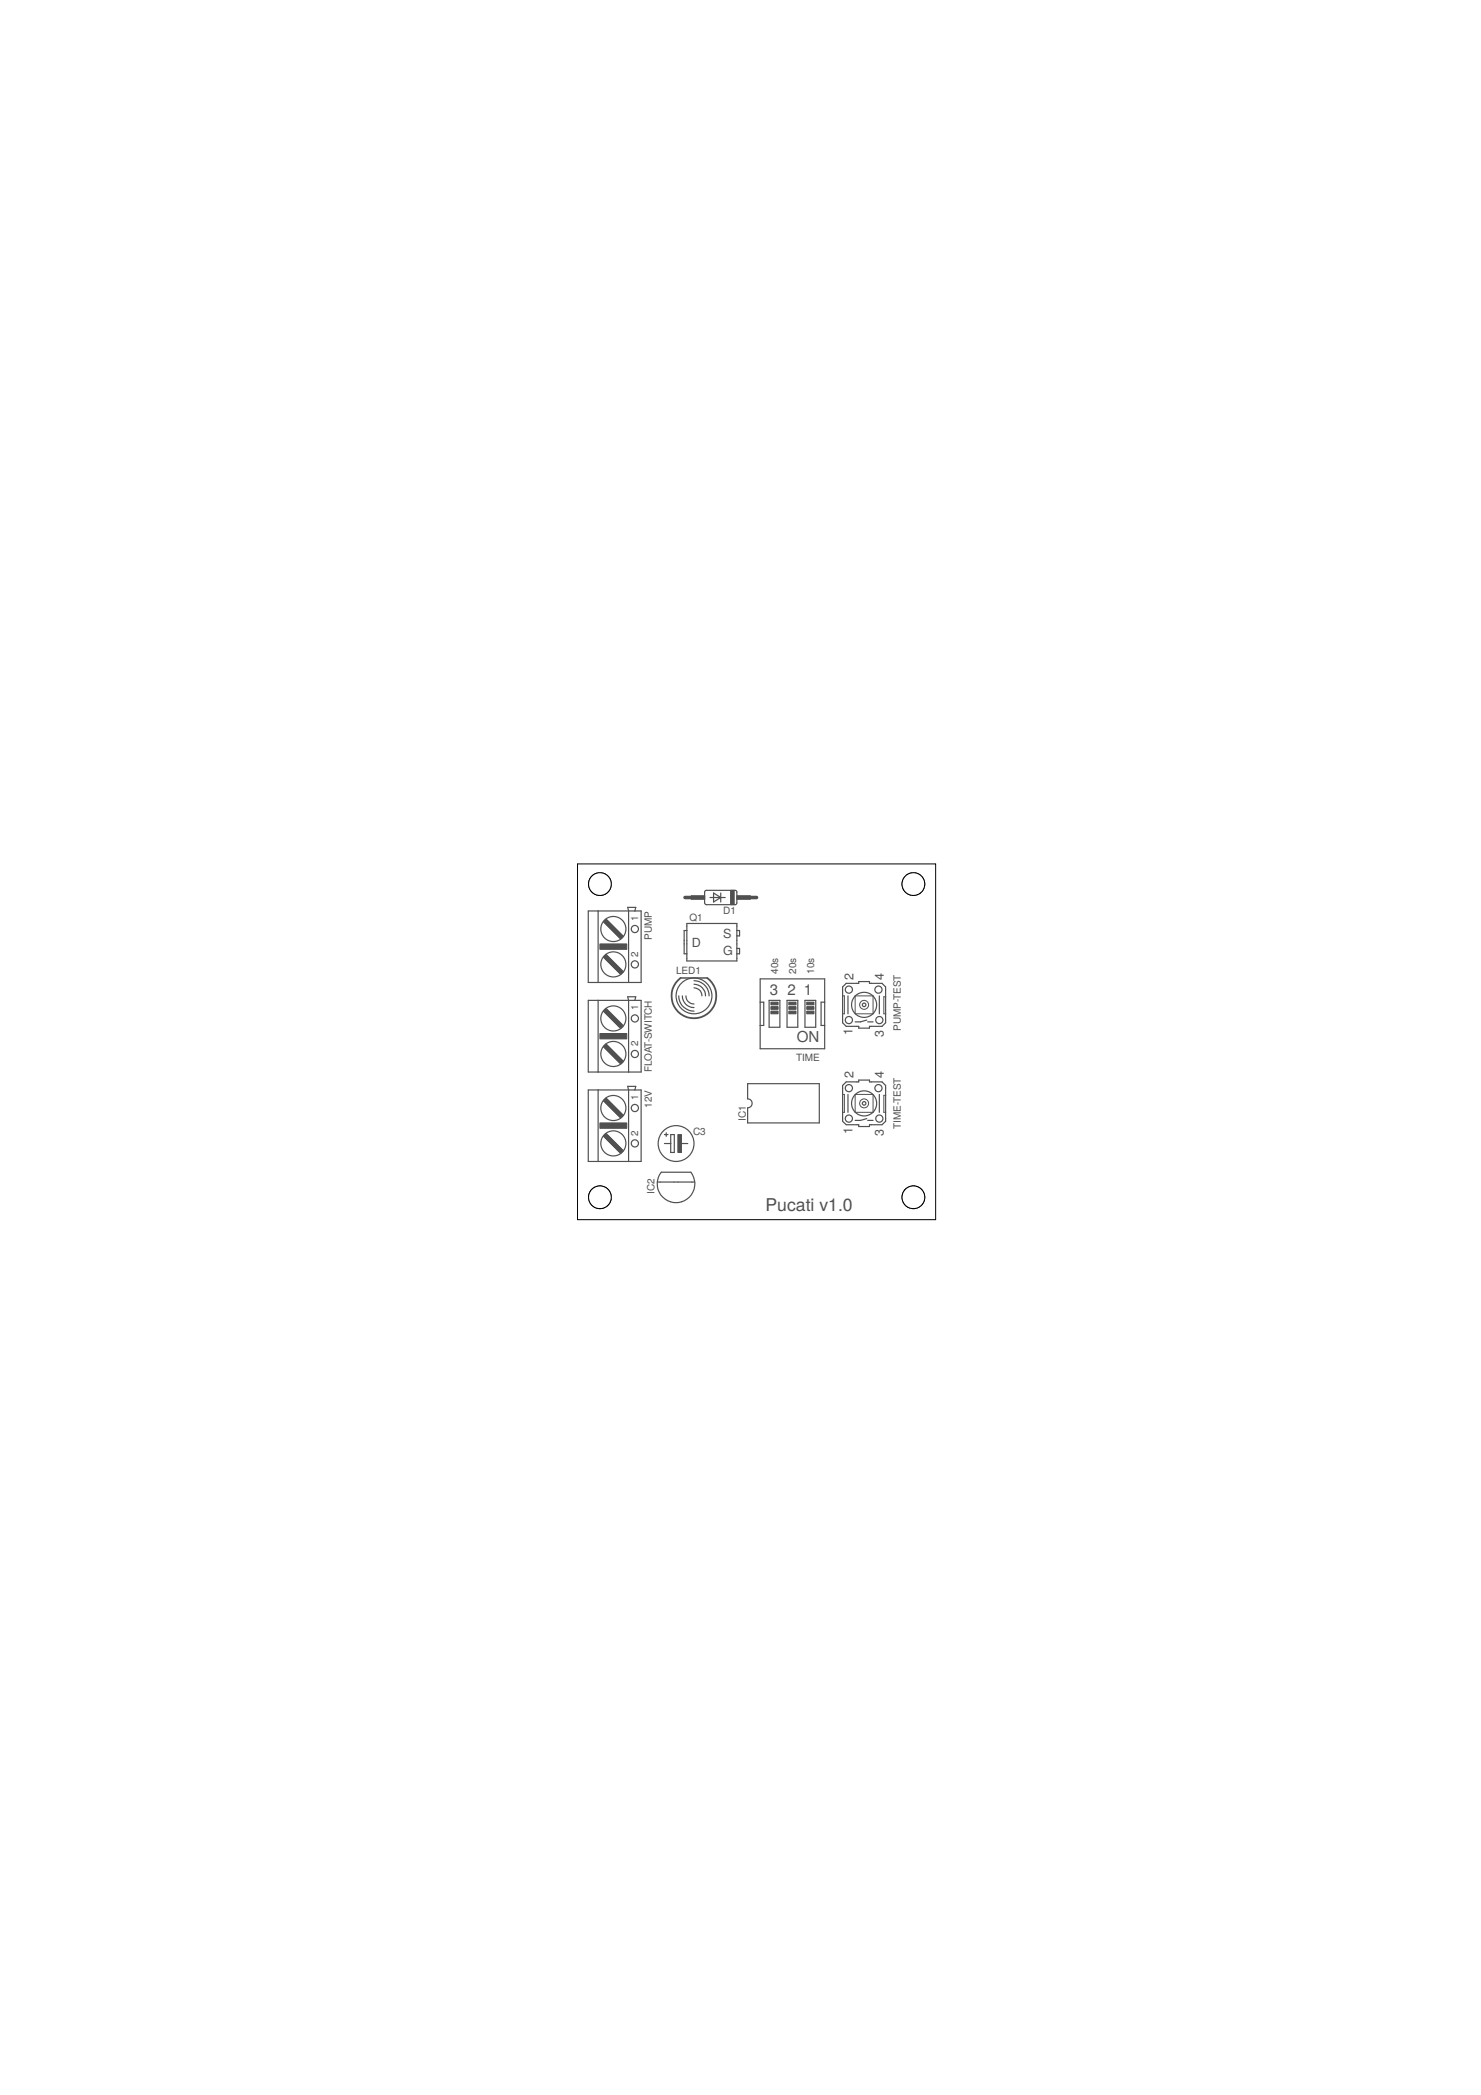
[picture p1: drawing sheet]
<svg xmlns="http://www.w3.org/2000/svg" width="210mm" height="297mm" viewBox="0 0 210 297" stroke-linecap="round" stroke-linejoin="round" font-family="sans-serif">
<g fill="none" stroke="#505050" stroke-width=".17">
<path d="M83.4 129.2h7.5v10.1h-7.5zM84.8 129.2v10.1M85.9 135.3l2.4 2.5-.4 .3-2.4-2.4zM85.9 130.3l2.4 2.4-.4 .4-2.4-2.4zM90 129.2l.1-.5h-1.1l.1 .5v10.1M97.3 130.9h7.1v5.3h-7.1zM97.3 131.9h-.3v3.3h.3M98.4 139.6a1.63 1.63 0 0 1 1.6 1.6M98.4 139a2.15 2.15 0 0 1 2.1 2.2M99.9 126.3h4.4l.1 .2v1.6l-.2 .2-4.2-.1-.1-.2v-1.5zM100.6 127.3h2.2M101.1 126.6l1.1 .7-1.1 .6z"/>
<path d="M102.2 126.6v1.3M104.4 131.9h.4v.8h-.4M104.4 134.5h.4v.7h-.4M107.7 138.8h9.2v9.9h-9.2zM119.4 139.9l.5-.5h1.8v-.2h1.5v.2h1.8l.5 .5v5.1l-.5 .5h-1.8v.3h-1.5v-.3h-1.8l-.5-.5zM83.4 141.8h7.5v10.2h-7.5zM83.4 154.5h7.5v10.2h-7.5zM84.8 141.8v10.2M84.8 154.5v10.2M85.9 155.7l2.4 2.4-.4 .4-2.4-2.4zM85.9 148l2.4 2.5-.4 .3-2.4-2.4zM85.9 143l2.4 2.4-.4 .4-2.4-2.4z"/>
<path d="M90 154.5l.1-.5h-1.1l.1 .5v10.2M90 141.8l.1-.5h-1.1l.1 .5v10.2M96.2 141.2a2.11 2.11 0 0 0 2.2 2.2M96.7 141.2a1.63 1.63 0 0 0 1.7 1.7M97.2 141.2a1.1 1.1 0 0 0 1.2 1.1M98.4 140.1h.2a1.07 1.07 0 0 1 .9 1.1M106 153.6h10.1v5.6h-10.1v-2.1a.63 .63 0 0 0 .6-.7 .63 .63 0 0 0-.6-.6zM107.7 142.1h.5v3.3h-.5M109 141.8h1.5v3.8h-1.5zM111.5 141.8h1.6v3.8h-1.6zM114.1 141.8h1.5v3.8h-1.5zM116.9 142.1h-.5v3.3h.5"/>
<path d="M119.4 153.9l.5-.5h1.8v-.3h1.5v.3h1.8l.5 .5v5.1l-.5 .5h-1.8v.2h-1.5v-.2h-1.8l-.5-.5zM120.2 141.2v2.5M120.2 155.2v2.5M122.9 144.6l-.9 .3h-.8M122.9 158.6l-.9 .3h-.8M123 144.9h.7M123 158.9h.7M124.6 141.2v2.5M124.6 155.2v2.5M85.9 160.7l2.4 2.4-.4 .4-2.4-2.4zM93.2 167.6h5.3M93.7 166.2h4.2a2.67 2.67 0 0 1-.3 3.6 2.67 2.67 0 0 1-3.6 0 2.67 2.67 0 0 1-.3-3.6z"/>
<path d="M94.2 160.9h.5M94.2 162.1h.9M94.4 160.6v.5M95.1 160.9h.5v2.5h-.5zM96.5 162.1h1"/>
<circle cx="86.9" cy="136.7" r="1.78"/>
<circle cx="86.9" cy="131.7" r="1.78"/>
<circle cx="90" cy="131.7" r=".51"/>
<circle cx="90" cy="136.7" r=".51"/>
<circle cx="86.9" cy="149.4" r="1.78"/>
<circle cx="86.9" cy="144.4" r="1.78"/>
<circle cx="86.9" cy="157.1" r="1.78"/>
<circle cx="90" cy="157.1" r=".51"/>
<circle cx="90" cy="149.4" r=".51"/>
<circle cx="90" cy="144.4" r=".51"/>
<circle cx="98.4" cy="141.2" r="2.54"/>
<circle cx="120.3" cy="144.6" r=".51"/>
<circle cx="120.3" cy="154.3" r=".51"/>
<circle cx="120.3" cy="140.3" r=".51"/>
<circle cx="120.3" cy="158.6" r=".51"/>
<circle cx="122.5" cy="156.4" r="1.78"/>
<circle cx="122.5" cy="142.5" r="1.78"/>
<circle cx="122.5" cy="142.5" r=".25"/>
<circle cx="122.5" cy="156.4" r=".25"/>
<circle cx="124.5" cy="154.3" r=".51"/>
<circle cx="124.5" cy="140.3" r=".51"/>
<circle cx="124.6" cy="144.6" r=".51"/>
<circle cx="124.6" cy="158.6" r=".51"/>
<circle cx="86.9" cy="162.1" r="1.78"/>
<circle cx="90" cy="162.1" r=".51"/>
<circle cx="95.8" cy="162.1" r="2.54"/>
</g>
<g fill="#505050" stroke="#505050" stroke-width=".14">
<path d="M103.5 126.2h.6v2.1h-.6z"/>
<path d="M98 127h1.9v.5h-1.9z"/>
<path d="M104.4 127h1.9v.5h-1.9z"/>
<path d="M109.3 143.4h1v.3h-1z"/>
<path d="M109.3 142.7h1v.4h-1z"/>
<path d="M109.3 142.1h1v.4h-1z"/>
<path d="M111.8 143.4h1v.3h-1z"/>
<path d="M111.8 142.7h1v.4h-1z"/>
<path d="M111.8 142.1h1v.4h-1z"/>
<path d="M114.3 143.4h1.1v.3h-1.1z"/>
<path d="M114.3 142.7h1.1v.4h-1.1z"/>
<path d="M114.3 142.1h1.1v.4h-1.1z"/>
<path d="M85 159.2h3.8v.8h-3.8z"/>
<path d="M85 146.5h3.8v.8h-3.8z"/>
<path d="M85 133.8h3.8v.8h-3.8z"/>
<path d="M96.1 160.9h.5v2.5h-.5z"/>
</g>
<path d="M96.5 138.7h3.7" fill="none" stroke="#505050" stroke-width=".21"/>
<path d="M96.5 138.7a3.2 3.2 0 0 0-.5 4.6 3.2 3.2 0 0 0 4.7 0 3.2 3.2 0 0 0-.5-4.6" fill="none" stroke="#505050" stroke-width=".25"/>
<g fill="none" stroke="#505050" stroke-width=".14">
<path d="M119.4 141.2h.3v2.5h-.3M119.4 155.2h.3v2.5h-.3M121.2 141.2h2.5v2.5h-2.5zM121.2 155.2h2.5v2.5h-2.5zM125.5 141.3h-.2v2.4h.2M125.5 155.3h-.2v2.4h.2"/>
<circle cx="122.5" cy="142.5" r=".64"/>
<circle cx="122.5" cy="156.4" r=".64"/>
</g>
<path d="M97.1 127.3h.9M106.3 127.3h.9" fill="none" stroke="#505050" stroke-width=".51"/>
<path d="M85.9 135.7l2 2.1M85.9 130.7l2 2M85.9 156.1l2 2M85.9 148.4l2 2.1M85.9 143.4l2 2M85.9 161.1l2 2" fill="none" stroke="#505050" stroke-width=".61"/>
<g fill="none" stroke="#000" stroke-width=".14">
<path d="M81.9 122.5h50.7v50.4h-50.7z"/>
<circle cx="85" cy="125.3" r="1.61"/>
</g>
<circle cx="85" cy="125.3" r="1.61" fill="#fff" stroke="#000" stroke-width=".14"/>
<circle cx="85" cy="169.8" r="1.61" fill="none" stroke="#000" stroke-width=".14"/>
<circle cx="85" cy="169.8" r="1.61" fill="#fff" stroke="#000" stroke-width=".14"/>
<circle cx="129.5" cy="125.3" r="1.61" fill="none" stroke="#000" stroke-width=".14"/>
<circle cx="129.5" cy="125.3" r="1.61" fill="#fff" stroke="#000" stroke-width=".14"/>
<circle cx="129.5" cy="169.8" r="1.61" fill="none" stroke="#000" stroke-width=".14"/>
<circle cx="129.5" cy="169.8" r="1.61" fill="#fff" stroke="#000" stroke-width=".14"/>
<text font-size="2.5" fill="#505050" x="108.5" y="171.7">Pucati v1.0</text>
<g font-size="2.1" fill="#505050">
<text x="109.1" y="141.1">3</text>
<text x="111.6" y="141.1">2</text>
<text x="113.9" y="141.1">1</text>
<text x="112.9" y="147.8">ON</text>
</g>
<g font-size="1.8" fill="#505050">
<text x="98" y="134.2">D</text>
<text x="102.5" y="132.9">S</text>
<text x="102.5" y="135.5">G</text>
<text x="120.9" y="138.9" transform="rotate(-90 120.9 138.9)">2</text>
<text x="125.3" y="138.9" transform="rotate(-90 125.3 138.9)">4</text>
<text x="120.8" y="146.8" transform="rotate(-90 120.8 146.8)">1</text>
<text x="125.3" y="147" transform="rotate(-90 125.3 147)">3</text>
<text x="120.9" y="152.9" transform="rotate(-90 120.9 152.9)">2</text>
<text x="125.3" y="152.9" transform="rotate(-90 125.3 152.9)">4</text>
<text x="120.8" y="160.7" transform="rotate(-90 120.8 160.7)">1</text>
<text x="125.3" y="161" transform="rotate(-90 125.3 161)">3</text>
</g>
<g font-size="1.4" fill="#505050">
<text x="90.5" y="130.6" transform="rotate(-90 90.5 130.6)">1</text>
<text x="97.7" y="130.5">Q1</text>
<text x="102.5" y="129.5">D1</text>
<text x="90.5" y="135.6" transform="rotate(-90 90.5 135.6)">2</text>
<text x="92.4" y="133.3" transform="rotate(-90 92.4 133.3)">PUMP</text>
<text x="90.5" y="143.3" transform="rotate(-90 90.5 143.3)">1</text>
<text x="95.8" y="138.1">LED1</text>
<text x="110.3" y="138.1" transform="rotate(-90 110.3 138.1)">40s</text>
<text x="112.8" y="138.1" transform="rotate(-90 112.8 138.1)">20s</text>
<text x="115.4" y="138.1" transform="rotate(-90 115.4 138.1)">10s</text>
<text x="90.5" y="148.3" transform="rotate(-90 90.5 148.3)">2</text>
<text x="127.7" y="146.2" transform="rotate(-90 127.7 146.2)">PUMP-TEST</text>
<text x="90.5" y="155.9" transform="rotate(-90 90.5 155.9)">1</text>
<text x="92.4" y="152" transform="rotate(-90 92.4 152)">FLOAT-SWITCH</text>
<text x="112.8" y="150.5">TIME</text>
<text x="90.5" y="161" transform="rotate(-90 90.5 161)">2</text>
<text x="92.4" y="157" transform="rotate(-90 92.4 157)">12V</text>
<text x="98.2" y="160.9">C3</text>
<text x="105.7" y="159" transform="rotate(-90 105.7 159)">IC1</text>
<text x="127.7" y="160.1" transform="rotate(-90 127.7 160.1)">TIME-TEST</text>
<text x="92.8" y="169.3" transform="rotate(-90 92.8 169.3)">IC2</text>
</g>
</svg>
